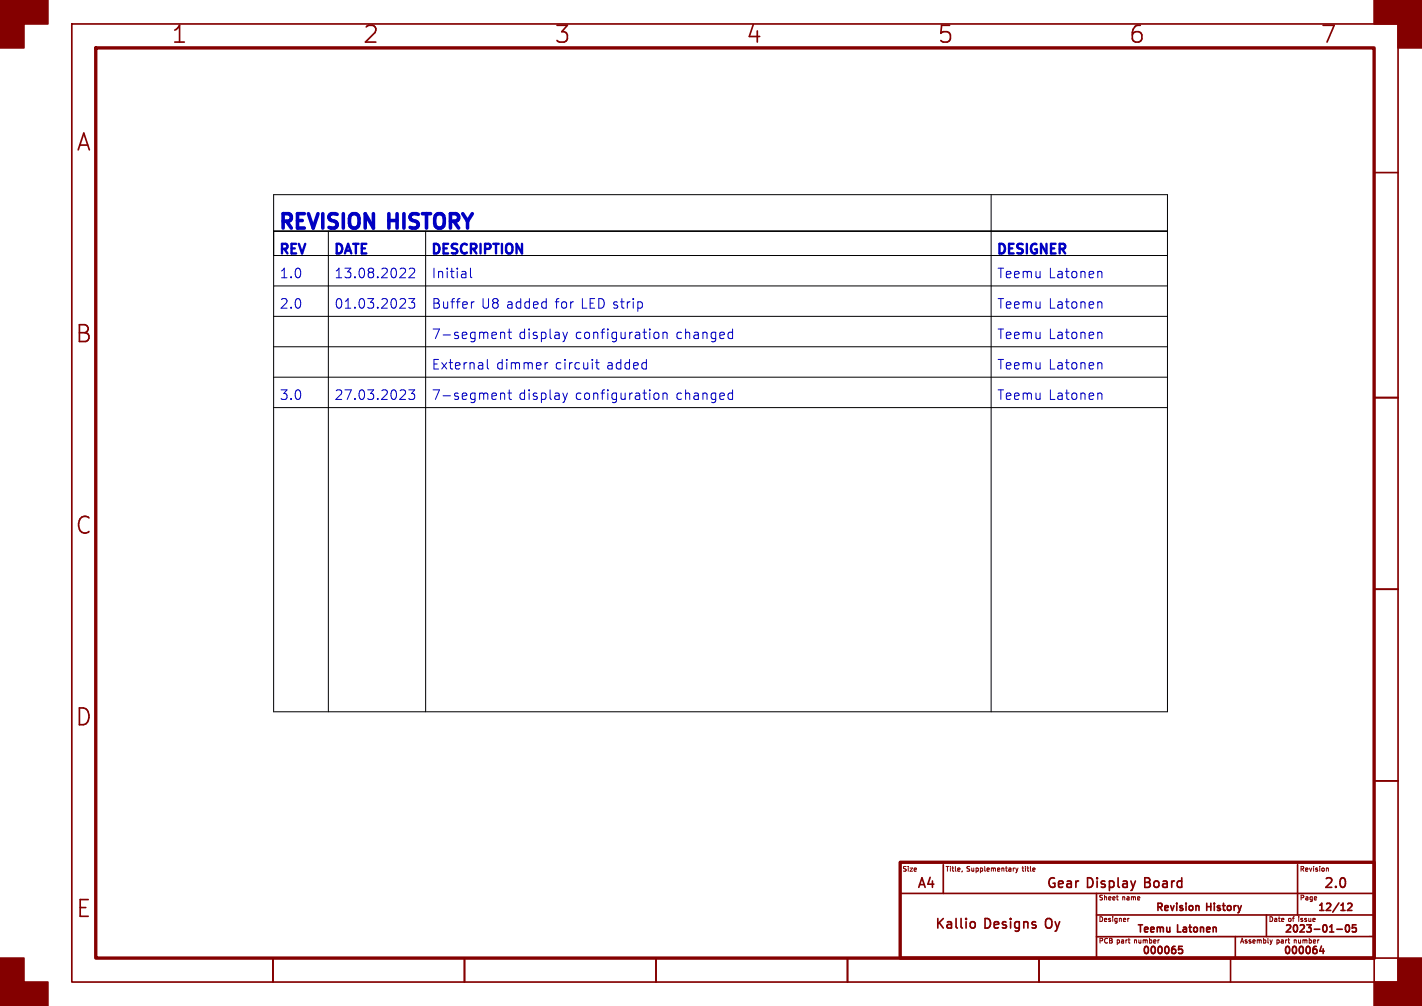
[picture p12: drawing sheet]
<svg xmlns="http://www.w3.org/2000/svg" width="297mm" height="210mm" viewBox="0 0 297 210" stroke-linecap="round" stroke-linejoin="round" font-family="sans-serif">
<g fill="none" stroke="#840000" stroke-width=".35">
<path d="M15 5h277v200h-277zM287 36h5M287 83h5M287 123h5M287 163h5M188 186.5h99M197 180.5v6M202.8 192.5a.54 .54 0 0 1 .9 .3v.6a.54 .54 0 0 1-.9 .2M229 186.5v13.5M229 191h58M237.1 183.9l-.4 1.3M246.9 197.6h-.7l-.1 .7 .3-.2 .5 .1 .1 .2-.1 .5-.2 .2-.6-.2"/>
<path d="M250 189.1l.4 .2v.8M258 195.5v4.5M264.5 191v4.5M271 180.5v10.5M276 197.5l-.4 1.1h1M276.4 198.1v1M279.2 194h1.2M280.1 190.1h.8M281.2 193.1h.2a.8 .8 0 0 1 .5 .7 .8 .8 0 0 1-.5 .8 1 1 0 0 1-.2-1.5zM281.5 188.7l.6-.1 .3 .4-1 1.1h1M283.2 193.1h-.7l-.1 .7 .2-.2 .5 .1 .2 .2-.1 .5-.2 .2-.6-.2M287 195.5h-58"/>
<path d="M57 200v5M97 200v5M137 200v5M177 200v5M181 200h111M217 200v5M257 200v5M287 200v5"/>
</g>
<path d="M20 10h267v190h-267zM188 180h99v20h-99z" fill="none" stroke="#840000" stroke-width=".7"/>
<g fill="#840000" stroke="#840000" stroke-width=".35">
<path d="M0 0h10v5h-5v5h-5z"/>
<path d="M0 200h5v5h5v5h-10z"/>
<path d="M287 0h10v10h-5v-5h-5z"/>
<path d="M292 200h5v10h-10v-5h5z"/>
</g>
<path d="M201 181.8l-.1 .2M211.8 181.2h.1M212.1 181.2l.3 .7M212.4 181.9l-.3 .3M212.6 181.2l-.2 .7M235.8 191.7l-.3 .2M265.7 196.2l-.2 .7M277.2 181.2l.3 .2v.5" fill="none" stroke="#840000" stroke-width=".21"/>
<g fill="none" stroke="#0000c2" stroke-width=".21">
<path d="M83.5 58h1.2M84.6 56.2v.6M85.5 56.2l.3-.2 .6 .1a.54 .54 0 0 1 .1 .7l-1.1 1.2h1.2M98.3 56v1.7l.3 .3M229.6 56.7h.3l.2 .2v1.1M83.5 64.3h1.2M84.6 62.5v.7M85.4 62.3h1.2l-.7 .8a.54 .54 0 0 1 .7 .4v.5l-.2 .2-.7 .1-.3-.2M99 63l-.4 .2M101.8 75v1.7l.3 .3M104.6 69.5a.5 .5 0 0 1 .8 .1v1.1M104.6 69.4v1.3"/>
<path d="M106.1 69.4h.7M106.4 68.7v1.7l.1 .2 .3 .1M113.8 75.7v1.3M114.4 75.7l-.4 .1-.2 .3M117.6 69.4l.4 1.3M118 70.7l-.2 .6M118.5 69.4l-.5 1.3M124.4 75.7h.7M124.7 75v1.7l.1 .2 .3 .1M133.8 63l.4 .4v.6l-.4 .3M136.7 69.5a.54 .54 0 0 1 .5-.2 .54 .54 0 0 1 .4 .4v.6a.54 .54 0 0 1-.4 .4 .54 .54 0 0 1-.5-.2M138.5 69.5a.5 .5 0 0 1 .8 .1v1.1"/>
<path d="M138.5 69.4v1.3M152.4 69.4h.6M153 70.6l-.6 .1M153 68.7v2M229.6 63h.3l.2 .3v1M229.6 69.4h.5v.2v1.1M229.6 75.7l.5 .1v.2v1M83.5 83.4h1.2M84.6 81.6v.6M85.4 81.4h1.2l-.7 .7a.54 .54 0 0 1 .7 .4v.5l-.2 .3-.7 .1-.3-.2M104.6 82.2a.5 .5 0 0 1 .8 .1v1.1M104.6 82.1v1.3"/>
<path d="M106.1 82.1h.7M106.4 81.4v1.7l.1 .2 .3 .1M117.6 82.1l.4 1.3M118 83.4l-.2 .6M118.5 82.1l-.5 1.3M136.7 82.2a.54 .54 0 0 1 .5-.2 .54 .54 0 0 1 .4 .4v.6a.54 .54 0 0 1-.4 .4 .54 .54 0 0 1-.5-.2M138.5 82.2a.5 .5 0 0 1 .8 .1v1.1M138.5 82.1v1.3M152.4 82.1h.6M153 83.3l-.6 .1M153 81.4v2M229.6 82.1h.3l.2 .2v1.1"/>
</g>
<path d="M57.1 40.6h186.7v108h-186.7zM57.1 48.3h186.7M57.1 59.7h186.7M57.1 53.3h186.7M68.6 48.3v100.3M88.9 48.3v100.3M207 40.6v108M57.1 66h186.7M57.1 72.4h186.7M57.1 78.7h186.7M57.1 85.1h186.7" fill="none" stroke="#000" stroke-width=".21"/>
<g font-size="4.9" fill="#840000">
<text x="35.7" y="9.7">1</text>
<text x="75.7" y="9.7">2</text>
<text x="115.7" y="9.7">3</text>
<text x="155.7" y="9.7">4</text>
<text x="195.7" y="9.7">5</text>
<text x="235.7" y="9.7">6</text>
<text x="275.7" y="9.7">7</text>
<text x="15.9" y="32.2">A</text>
<text x="15.7" y="72.2">B</text>
<text x="15.7" y="112.2">C</text>
<text x="15.7" y="152.2">D</text>
<text x="15.8" y="192.2">E</text>
</g>
<g font-size="4.2" fill="#0000c2">
<text x="58.4" y="48.3">REVISION</text>
<text x="81.8" y="48.3">HISTORY</text>
</g>
<g font-size="2.8" fill="#0000c2">
<text x="58.4" y="53.3">REV</text>
<text x="69.8" y="53.3">DATE</text>
<text x="90.2" y="53.3">DESCRIPTION</text>
<text x="208.3" y="53.3">DESIGNER</text>
<text x="58.4" y="58.4">1.0</text>
<text x="69.8" y="58.4">13.08.2022</text>
<text x="90.2" y="58.4">Initial</text>
<text x="208.3" y="58.4">Teemu Latonen</text>
<text x="58.4" y="64.8">2.0</text>
<text x="69.8" y="64.8">01.03.2023</text>
<text x="90.2" y="64.8">Buffer</text>
<text x="100.4" y="64.8">U8 added</text>
<text x="115.7" y="64.8">for</text>
<text x="121.1" y="64.8">LED strip</text>
<text x="208.3" y="64.8">Teemu Latonen</text>
<text x="90.2" y="71.1">7-segment</text>
<text x="108.2" y="71.1">display</text>
<text x="120" y="71.1">configuration</text>
<text x="141" y="71.1">changed</text>
<text x="208.3" y="71.1">Teemu Latonen</text>
<text x="90.2" y="77.5">External</text>
<text x="103.5" y="77.5">dimmer</text>
<text x="115.8" y="77.5">circuit</text>
<text x="126.5" y="77.5">added</text>
<text x="208.3" y="77.5">Teemu Latonen</text>
<text x="58.4" y="83.8">3.0</text>
<text x="69.8" y="83.8">27.03.2023</text>
<text x="90.2" y="83.8">7-segment</text>
<text x="108.2" y="83.8">display</text>
<text x="120" y="83.8">configuration</text>
<text x="141" y="83.8">changed</text>
<text x="208.3" y="83.8">Teemu Latonen</text>
</g>
<g font-size="2.8" fill="#840000">
<text x="191.5" y="185.9">A4</text>
<text x="218.5" y="185.9">Gear</text>
<text x="226.9" y="185.9">Display</text>
<text x="239.3" y="185.9">Board</text>
<text x="276.4" y="185.9">2.0</text>
<text x="195.2" y="194.4">Kallio</text>
<text x="205.5" y="194.4">Designs</text>
<text x="218.7" y="194.4">Oy</text>
</g>
<g font-size="2.1" fill="#840000">
<text x="241.5" y="190.7">Revision</text>
<text x="252.3" y="190.7">History</text>
<text x="275.1" y="190.7">12/12</text>
<text x="237.3" y="195.2">Teemu</text>
<text x="245.9" y="195.2">Latonen</text>
<text x="268.1" y="195.2">2023-01-05</text>
<text x="238.4" y="199.7">000065</text>
<text x="267.9" y="199.7">000064</text>
</g>
<g font-size="1.4" fill="#840000">
<text x="188.5" y="182.2">Size</text>
<text x="197.5" y="182.2">Title,</text>
<text x="202" y="182.2">Supplementary</text>
<text x="213.9" y="182.2">title</text>
<text x="271.5" y="182.2">Revision</text>
<text x="229.5" y="188.2">Sheet</text>
<text x="234.5" y="188.2">name</text>
<text x="271.5" y="188.2">Page</text>
<text x="229.5" y="192.7">Designer</text>
<text x="229.5" y="197.2">PCB</text>
<text x="233.4" y="197.2">part</text>
<text x="237.2" y="197.2">number</text>
<text x="259" y="197.2">Assembly</text>
<text x="265" y="192.7">Date</text>
<text x="266.7" y="197.2">part</text>
<text x="269.2" y="192.7">of</text>
<text x="270.6" y="197.2">number</text>
<text x="271.5" y="192.7">issue</text>
</g>
</svg>
